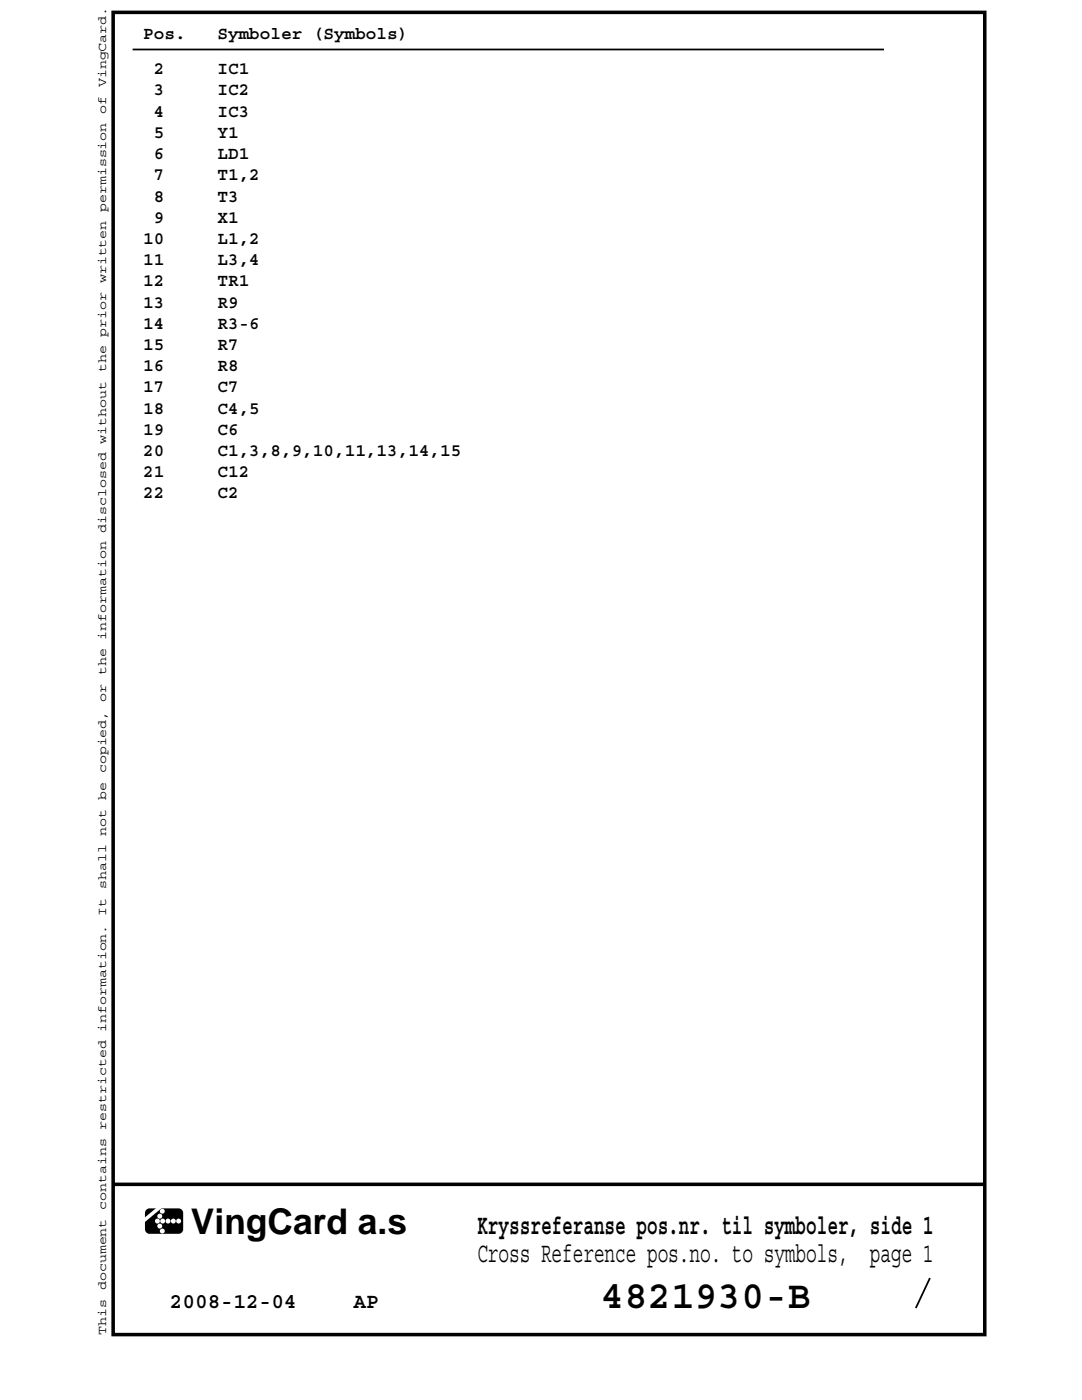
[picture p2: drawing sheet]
<svg xmlns="http://www.w3.org/2000/svg" width="216mm" height="279mm" viewBox="0 0 216 279" stroke-linecap="round" stroke-linejoin="round" font-family="sans-serif">
<path d="M22.6 2.5h173.9v263.8h-173.9zM22.6 236.4h173.9" fill="none" stroke="#000" stroke-width=".71" stroke-linecap="butt"/>
<path d="M26.5 9.9h149.9M185.6 255.1l-2.9 6" fill="none" stroke="#000" stroke-width=".35"/>
<path d="M29.2 241.4l.6-.2h5.8a.92 .92 0 0 1 .9 .9v3.2a.92 .92 0 0 1-.9 .9h-5.8a.92 .92 0 0 1-.9-.9v-3.2z" fill="#000"/>
<g fill="#fff">
<circle cx="31.4" cy="243.7" r=".49"/>
<circle cx="32.5" cy="243.7" r=".49"/>
<circle cx="33.5" cy="243.7" r=".49"/>
<circle cx="34.6" cy="243.7" r=".49"/>
<circle cx="35.6" cy="243.7" r=".49"/>
<circle cx="31.9" cy="244.7" r=".49"/>
<circle cx="32.4" cy="245.7" r=".49"/>
<circle cx="31.9" cy="242.7" r=".49"/>
<circle cx="32.4" cy="241.7" r=".49"/>
</g>
<path d="M32.3 240.6l-3.7 3.1" fill="none" stroke="#fff" stroke-width=".71" stroke-linecap="butt"/>
<text font-size="7.8" x="119.9" y="261.1">4821930-B</text>
<text font-size="7.1" x="38.1" y="246.2">VingCard a.s</text>
<g font-size="5.6">
<text x="95.2" y="246.2">Kryssreferanse pos.nr. til symboler, side 1</text>
<text x="95.2" y="251.9">Cross Reference pos.no. to symbols,</text>
<text x="173.6" y="251.9">page 1</text>
</g>
<g font-size="4.2">
<text x="33.9" y="261.1">2008-12-04</text>
<text x="70.6" y="261.1">AP</text>
</g>
<g font-size="3.5">
<text x="28.6" y="7.8">Pos.</text>
<text x="43.4" y="7.8">Symboler (Symbols)</text>
<text x="30.7" y="14.8">2</text>
<text x="43.4" y="14.8">IC1</text>
<text x="30.7" y="19.1">3</text>
<text x="30.7" y="23.3">4</text>
<text x="43.4" y="19.1">IC2</text>
<text x="43.4" y="23.3">IC3</text>
<text x="30.7" y="27.5">5</text>
<text x="43.4" y="27.5">Y1</text>
<text x="30.7" y="31.8">6</text>
<text x="30.7" y="36">7</text>
<text x="43.4" y="31.8">LD1</text>
<text x="43.4" y="36">T1,2</text>
<text x="30.7" y="40.2">8</text>
<text x="43.4" y="40.2">T3</text>
<text x="30.7" y="44.4">9</text>
<text x="43.4" y="44.4">X1</text>
<text x="28.6" y="48.7">10</text>
<text x="28.6" y="52.9">11</text>
<text x="43.4" y="48.7">L1,2</text>
<text x="43.4" y="52.9">L3,4</text>
<text x="28.6" y="57.2">12</text>
<text x="43.4" y="57.2">TR1</text>
<text x="28.6" y="61.4">13</text>
<text x="28.6" y="65.6">14</text>
<text x="43.4" y="61.4">R9</text>
<text x="43.4" y="65.6">R3-6</text>
<text x="28.6" y="69.8">15</text>
<text x="43.4" y="69.8">R7</text>
<text x="28.6" y="74.1">16</text>
<text x="43.4" y="74.1">R8</text>
<text x="28.6" y="78.3">17</text>
<text x="28.6" y="82.5">18</text>
<text x="43.4" y="78.3">C7</text>
<text x="43.4" y="82.5">C4,5</text>
<text x="28.6" y="86.8">19</text>
<text x="43.4" y="86.8">C6</text>
<text x="28.6" y="91">20</text>
<text x="28.6" y="95.2">21</text>
<text x="43.4" y="91">C1,3,8,9,10,11,13,14,15</text>
<text x="43.4" y="95.2">C12</text>
<text x="28.6" y="99.5">22</text>
<text x="43.4" y="99.5">C2</text>
</g>
<g font-size="2.5">
<text x="21.2" y="17.4" transform="rotate(-90 21.2 17.4)">VingCard.</text>
<text x="21.2" y="22.7" transform="rotate(-90 21.2 22.7)">of</text>
<text x="21.2" y="42.3" transform="rotate(-90 21.2 42.3)">permission</text>
<text x="21.2" y="56.5" transform="rotate(-90 21.2 56.5)">written</text>
<text x="21.2" y="67.2" transform="rotate(-90 21.2 67.2)">prior</text>
<text x="21.2" y="74.3" transform="rotate(-90 21.2 74.3)">the</text>
<text x="21.2" y="88.5" transform="rotate(-90 21.2 88.5)">without</text>
<text x="21.2" y="106.3" transform="rotate(-90 21.2 106.3)">disclosed</text>
<text x="21.2" y="127.6" transform="rotate(-90 21.2 127.6)">information</text>
<text x="21.2" y="134.8" transform="rotate(-90 21.2 134.8)">the</text>
<text x="21.2" y="140.1" transform="rotate(-90 21.2 140.1)">or</text>
<text x="21.2" y="154.3" transform="rotate(-90 21.2 154.3)">copied,</text>
<text x="21.2" y="159.6" transform="rotate(-90 21.2 159.6)">be</text>
<text x="21.2" y="166.8" transform="rotate(-90 21.2 166.8)">not</text>
<text x="21.2" y="177.4" transform="rotate(-90 21.2 177.4)">shall</text>
<text x="21.2" y="182.8" transform="rotate(-90 21.2 182.8)">It</text>
<text x="21.2" y="205.9" transform="rotate(-90 21.2 205.9)">information.</text>
<text x="21.2" y="225.4" transform="rotate(-90 21.2 225.4)">restricted</text>
<text x="21.2" y="241.5" transform="rotate(-90 21.2 241.5)">contains</text>
<text x="21.2" y="257.5" transform="rotate(-90 21.2 257.5)">document</text>
<text x="21.2" y="266.3" transform="rotate(-90 21.2 266.3)">This</text>
</g>
</svg>
